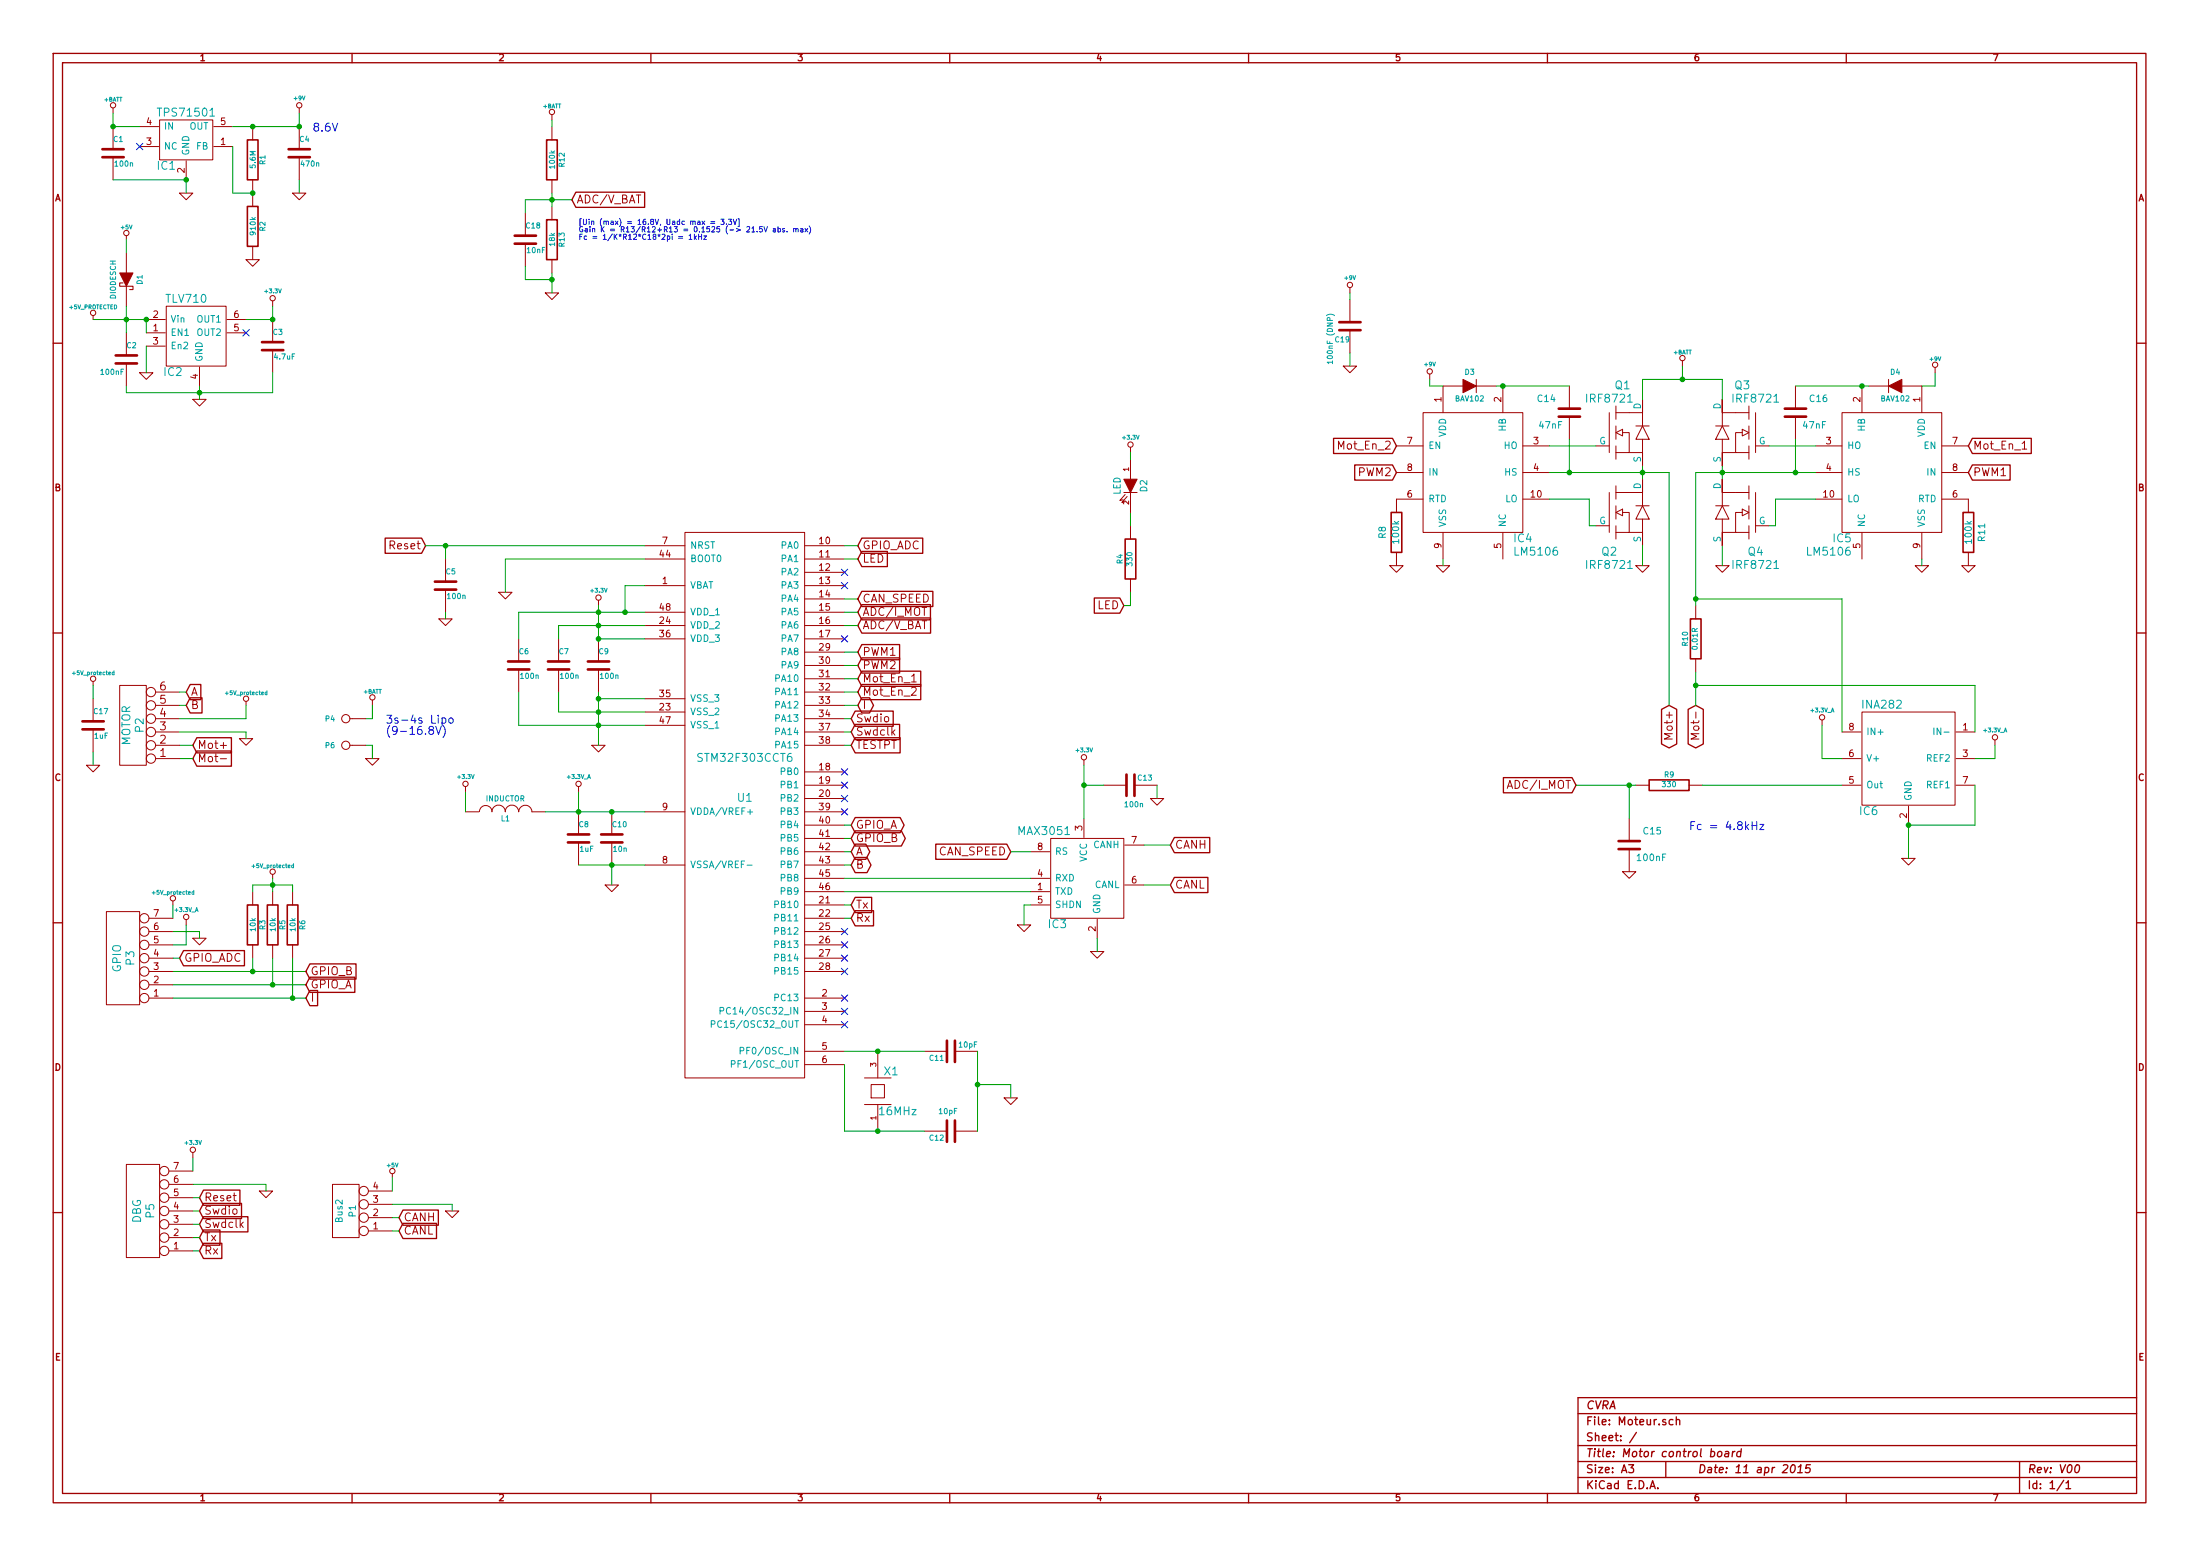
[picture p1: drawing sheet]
EESchema Schematic File Version 2
LIBS:power
LIBS:device
LIBS:transistors
LIBS:conn
LIBS:linear
LIBS:regul
LIBS:74xx
LIBS:cmos4000
LIBS:adc-dac
LIBS:memory
LIBS:xilinx
LIBS:special
LIBS:microcontrollers
LIBS:dsp
LIBS:microchip
LIBS:analog_switches
LIBS:motorola
LIBS:texas
LIBS:intel
LIBS:audio
LIBS:interface
LIBS:digital-audio
LIBS:philips
LIBS:display
LIBS:cypress
LIBS:siliconi
LIBS:opto
LIBS:atmel
LIBS:contrib
LIBS:valves
LIBS:_antenna
LIBS:_charge-pump-regulators
LIBS:Comp2014
LIBS:_connectors
LIBS:cvra
LIBS:_div
LIBS:IRF
LIBS:_linear-regulators
LIBS:Mec
LIBS:National
LIBS:phoenix
LIBS:_sensors
LIBS:_stm32
LIBS:_wireless
LIBS:Moteur-cache
EELAYER 27 0
EELAYER END
$Descr A3 16535 11693
encoding utf-8
Sheet 1 1
Title "Motor control board"
Date "11 apr 2015"
Rev "V00"
Comp "CVRA"
Comment1 ""
Comment2 ""
Comment3 ""
Comment4 ""
$EndDescr
$Comp
L INA282 IC6
U 1 1
P 14350 5700
F 0 "IC6" H 14050 5300 60  0000 C CNN
F 1 "INA282" H 14150 6100 60  0000 C CNN
F 2 "~" H 14450 5650 60  0000 C CNN
F 3 "~" H 14450 5650 60  0000 C CNN
	1    14350 5700
	1    0    0    -1  
$EndComp
$Comp
L TLV710 IC2
U 1 1
P 1450 2650
F 0 "IC2" H 1300 2500 60  0000 C CNN
F 1 "TLV710" H 1400 3050 60  0000 C CNN
F 2 "" H 1450 2650 60  0000 C CNN
F 3 "" H 1450 2650 60  0000 C CNN
	1    1450 2650
	1    0    0    -1  
$EndComp
$Comp
L C C2
U 1 1
P 950 2700
F 0 "C2" H 950 2800 40  0000 L CNN
F 1 "100nF" H 750 2600 40  0000 L CNN
F 2 "~" H 988 2550 30  0000 C CNN
F 3 "~" H 950 2700 60  0000 C CNN
	1    950  2700
	1    0    0    -1  
$EndComp
$Comp
L C C3
U 1 1
P 2050 2600
F 0 "C3" H 2050 2700 40  0000 L CNN
F 1 "4.7uF" H 2056 2515 40  0000 L CNN
F 2 "~" H 2088 2450 30  0000 C CNN
F 3 "~" H 2050 2600 60  0000 C CNN
	1    2050 2600
	1    0    0    -1  
$EndComp
$Comp
L GND #PWR01
U 1 1
P 1500 3000
F 0 "#PWR01" H 1500 3000 30  0001 C CNN
F 1 "GND" H 1500 2930 30  0001 C CNN
F 2 "" H 1500 3000 60  0000 C CNN
F 3 "" H 1500 3000 60  0000 C CNN
	1    1500 3000
	1    0    0    -1  
$EndComp
$Comp
L STM32F303CCT6 U1
U 1 1
P 5600 6050
F 0 "U1" H 5600 6100 60  0000 C CNN
F 1 "STM32F303CCT6" H 5600 6400 60  0000 C CNN
F 2 "MODULE" H 5600 6150 60  0001 C CNN
F 3 "DOCUMENTATION" H 5600 6150 60  0001 C CNN
	1    5600 6050
	1    0    0    -1  
$EndComp
$Comp
L +3.3V #PWR02
U 1 1
P 1450 8700
F 0 "#PWR02" H 1450 8660 30  0001 C CNN
F 1 "+3.3V" H 1450 8810 30  0000 C CNN
F 2 "" H 1450 8700 60  0001 C CNN
F 3 "" H 1450 8700 60  0001 C CNN
	1    1450 8700
	1    0    0    -1  
$EndComp
$Comp
L DIODE D3
U 1 1
P 11050 2900
F 0 "D3" H 11050 3000 40  0000 C CNN
F 1 "BAV102" H 11050 2800 40  0000 C CNN
F 2 "diode-1-SOD80C" H 11050 2900 60  0001 C CNN
F 3 "" H 11050 2900 60  0001 C CNN
	1    11050 2900
	1    0    0    -1  
$EndComp
$Comp
L C C14
U 1 1
P 11800 3100
F 0 "C14" H 11900 3200 50  0000 L CNN
F 1 "47nF" H 11850 3000 50  0000 L CNN
F 2 "SM1206" H 11800 3100 60  0001 C CNN
F 3 "" H 11800 3100 60  0001 C CNN
	1    11800 3100
	-1   0    0    -1  
$EndComp
$Comp
L GND #PWR03
U 1 1
P 10850 4250
F 0 "#PWR03" H 10850 4250 30  0001 C CNN
F 1 "GND" H 10850 4180 30  0001 C CNN
F 2 "" H 10850 4250 60  0001 C CNN
F 3 "" H 10850 4250 60  0001 C CNN
	1    10850 4250
	1    0    0    -1  
$EndComp
$Comp
L GND #PWR04
U 1 1
P 12350 4250
F 0 "#PWR04" H 12350 4250 30  0001 C CNN
F 1 "GND" H 12350 4180 30  0001 C CNN
F 2 "" H 12350 4250 60  0001 C CNN
F 3 "" H 12350 4250 60  0001 C CNN
	1    12350 4250
	1    0    0    -1  
$EndComp
$Comp
L IRF8721 Q1
U 1 1
P 12250 3250
F 0 "Q1" H 12200 3600 60  0000 C CNN
F 1 "IRF8721" H 12100 3500 60  0000 C CNN
F 2 "transistor-power-SOT669" H 12250 3250 60  0001 C CNN
F 3 "" H 12250 3250 60  0001 C CNN
	1    12250 3250
	1    0    0    -1  
$EndComp
$Comp
L IRF8721 Q2
U 1 1
P 12250 3850
F 0 "Q2" H 12100 3550 60  0000 C CNN
F 1 "IRF8721" H 12100 3450 60  0000 C CNN
F 2 "transistor-power-SOT669" H 12250 3850 60  0001 C CNN
F 3 "" H 12250 3850 60  0001 C CNN
	1    12250 3850
	1    0    0    -1  
$EndComp
$Comp
L R R8
U 1 1
P 10500 4000
F 0 "R8" V 10400 4000 50  0000 C CNN
F 1 "100k" V 10500 4000 50  0000 C CNN
F 2 "SM0805" H 10500 4000 60  0001 C CNN
F 3 "" H 10500 4000 60  0001 C CNN
	1    10500 4000
	1    0    0    -1  
$EndComp
$Comp
L LM5106 IC4
U 1 1
P 11050 3550
F 0 "IC4" H 11450 3050 60  0000 C CNN
F 1 "LM5106" H 11550 2950 60  0000 C CNN
F 2 "" H 11050 3550 60  0001 C CNN
F 3 "" H 11050 3550 60  0001 C CNN
	1    11050 3550
	1    0    0    -1  
$EndComp
$Comp
L GND #PWR05
U 1 1
P 10500 4250
F 0 "#PWR05" H 10500 4250 30  0001 C CNN
F 1 "GND" H 10500 4180 30  0001 C CNN
F 2 "" H 10500 4250 60  0001 C CNN
F 3 "" H 10500 4250 60  0001 C CNN
	1    10500 4250
	1    0    0    -1  
$EndComp
$Comp
L GND #PWR06
U 1 1
P 14800 4250
F 0 "#PWR06" H 14800 4250 30  0001 C CNN
F 1 "GND" H 14800 4180 30  0001 C CNN
F 2 "" H 14800 4250 60  0001 C CNN
F 3 "" H 14800 4250 60  0001 C CNN
	1    14800 4250
	-1   0    0    -1  
$EndComp
$Comp
L LM5106 IC5
U 1 1
P 14250 3550
F 0 "IC5" H 14650 3050 60  0000 C CNN
F 1 "LM5106" H 14750 2950 60  0000 C CNN
F 2 "" H 14250 3550 60  0001 C CNN
F 3 "" H 14250 3550 60  0001 C CNN
	1    14250 3550
	-1   0    0    -1  
$EndComp
$Comp
L R R11
U 1 1
P 14800 4000
F 0 "R11" V 14700 4000 50  0000 C CNN
F 1 "100k" V 14800 4000 50  0000 C CNN
F 2 "SM0805" H 14800 4000 60  0001 C CNN
F 3 "" H 14800 4000 60  0001 C CNN
	1    14800 4000
	-1   0    0    -1  
$EndComp
$Comp
L IRF8721 Q4
U 1 1
P 13050 3850
F 0 "Q4" H 12900 3550 60  0000 C CNN
F 1 "IRF8721" H 12900 3450 60  0000 C CNN
F 2 "transistor-power-SOT669" H 13050 3850 60  0001 C CNN
F 3 "" H 13050 3850 60  0001 C CNN
	1    13050 3850
	-1   0    0    -1  
$EndComp
$Comp
L IRF8721 Q3
U 1 1
P 13050 3250
F 0 "Q3" H 13000 3600 60  0000 C CNN
F 1 "IRF8721" H 12900 3500 60  0000 C CNN
F 2 "transistor-power-SOT669" H 13050 3250 60  0001 C CNN
F 3 "" H 13050 3250 60  0001 C CNN
	1    13050 3250
	-1   0    0    -1  
$EndComp
$Comp
L GND #PWR07
U 1 1
P 12950 4250
F 0 "#PWR07" H 12950 4250 30  0001 C CNN
F 1 "GND" H 12950 4180 30  0001 C CNN
F 2 "" H 12950 4250 60  0001 C CNN
F 3 "" H 12950 4250 60  0001 C CNN
	1    12950 4250
	-1   0    0    -1  
$EndComp
$Comp
L GND #PWR08
U 1 1
P 14450 4250
F 0 "#PWR08" H 14450 4250 30  0001 C CNN
F 1 "GND" H 14450 4180 30  0001 C CNN
F 2 "" H 14450 4250 60  0001 C CNN
F 3 "" H 14450 4250 60  0001 C CNN
	1    14450 4250
	-1   0    0    -1  
$EndComp
$Comp
L C C16
U 1 1
P 13500 3100
F 0 "C16" H 13600 3200 50  0000 L CNN
F 1 "47nF" H 13550 3000 50  0000 L CNN
F 2 "SM1206" H 13500 3100 60  0001 C CNN
F 3 "" H 13500 3100 60  0001 C CNN
	1    13500 3100
	1    0    0    -1  
$EndComp
$Comp
L DIODE D4
U 1 1
P 14250 2900
F 0 "D4" H 14250 3000 40  0000 C CNN
F 1 "BAV102" H 14250 2800 40  0000 C CNN
F 2 "diode-1-SOD80C" H 14250 2900 60  0001 C CNN
F 3 "" H 14250 2900 60  0001 C CNN
	1    14250 2900
	-1   0    0    -1  
$EndComp
Text GLabel 12550 5300 3    60   BiDi ~ 0
Mot+
Text GLabel 12750 5300 3    60   BiDi ~ 0
Mot-
Text GLabel 14800 3550 2    60   Input ~ 0
PWM1
Text GLabel 10500 3550 0    60   Input ~ 0
PWM2
$Comp
L TPS71501 IC1
U 1 1
P 1350 1300
F 0 "IC1" H 1250 1350 60  0000 C CNN
F 1 "TPS71501" H 1400 1750 60  0000 C CNN
F 2 "" H 1350 1300 60  0000 C CNN
F 3 "" H 1350 1300 60  0000 C CNN
	1    1350 1300
	1    0    0    -1  
$EndComp
$Comp
L C C1
U 1 1
P 850 1150
F 0 "C1" H 850 1250 40  0000 L CNN
F 1 "100n" H 856 1065 40  0000 L CNN
F 2 "~" H 888 1000 30  0000 C CNN
F 3 "~" H 850 1150 60  0000 C CNN
	1    850  1150
	1    0    0    -1  
$EndComp
$Comp
L C C4
U 1 1
P 2250 1150
F 0 "C4" H 2250 1250 40  0000 L CNN
F 1 "470n" H 2256 1065 40  0000 L CNN
F 2 "~" H 2288 1000 30  0000 C CNN
F 3 "~" H 2250 1150 60  0000 C CNN
	1    2250 1150
	1    0    0    -1  
$EndComp
$Comp
L R R1
U 1 1
P 1900 1200
F 0 "R1" V 1980 1200 40  0000 C CNN
F 1 "5.6M" V 1907 1201 40  0000 C CNN
F 2 "~" V 1830 1200 30  0000 C CNN
F 3 "~" H 1900 1200 30  0000 C CNN
	1    1900 1200
	1    0    0    -1  
$EndComp
$Comp
L R R2
U 1 1
P 1900 1700
F 0 "R2" V 1980 1700 40  0000 C CNN
F 1 "910k" V 1907 1701 40  0000 C CNN
F 2 "~" V 1830 1700 30  0000 C CNN
F 3 "~" H 1900 1700 30  0000 C CNN
	1    1900 1700
	1    0    0    -1  
$EndComp
$Comp
L GND #PWR09
U 1 1
P 1400 1450
F 0 "#PWR09" H 1400 1450 30  0001 C CNN
F 1 "GND" H 1400 1380 30  0001 C CNN
F 2 "" H 1400 1450 60  0000 C CNN
F 3 "" H 1400 1450 60  0000 C CNN
	1    1400 1450
	1    0    0    -1  
$EndComp
$Comp
L GND #PWR010
U 1 1
P 1900 1950
F 0 "#PWR010" H 1900 1950 30  0001 C CNN
F 1 "GND" H 1900 1880 30  0001 C CNN
F 2 "" H 1900 1950 60  0000 C CNN
F 3 "" H 1900 1950 60  0000 C CNN
	1    1900 1950
	1    0    0    -1  
$EndComp
$Comp
L GND #PWR011
U 1 1
P 2250 1450
F 0 "#PWR011" H 2250 1450 30  0001 C CNN
F 1 "GND" H 2250 1380 30  0001 C CNN
F 2 "" H 2250 1450 60  0000 C CNN
F 3 "" H 2250 1450 60  0000 C CNN
	1    2250 1450
	1    0    0    -1  
$EndComp
$Comp
L +BATT #PWR012
U 1 1
P 850 850
F 0 "#PWR012" H 850 800 20  0001 C CNN
F 1 "+BATT" H 850 950 30  0000 C CNN
F 2 "" H 850 850 60  0000 C CNN
F 3 "" H 850 850 60  0000 C CNN
	1    850  850 
	1    0    0    -1  
$EndComp
$Comp
L +9V #PWR013
U 1 1
P 2250 850
F 0 "#PWR013" H 2250 820 20  0001 C CNN
F 1 "+9V" H 2250 960 30  0000 C CNN
F 2 "" H 2250 850 60  0000 C CNN
F 3 "" H 2250 850 60  0000 C CNN
	1    2250 850 
	1    0    0    -1  
$EndComp
$Comp
L +BATT #PWR014
U 1 1
P 2800 5300
F 0 "#PWR014" H 2800 5250 20  0001 C CNN
F 1 "+BATT" H 2800 5400 30  0000 C CNN
F 2 "" H 2800 5300 60  0000 C CNN
F 3 "" H 2800 5300 60  0000 C CNN
	1    2800 5300
	1    0    0    -1  
$EndComp
$Comp
L +3.3V #PWR015
U 1 1
P 2050 2300
F 0 "#PWR015" H 2050 2260 30  0001 C CNN
F 1 "+3.3V" H 2050 2410 30  0000 C CNN
F 2 "" H 2050 2300 60  0000 C CNN
F 3 "" H 2050 2300 60  0000 C CNN
	1    2050 2300
	1    0    0    -1  
$EndComp
$Comp
L +5V #PWR016
U 1 1
P 950 1800
F 0 "#PWR016" H 950 1890 20  0001 C CNN
F 1 "+5V" H 950 1890 30  0000 C CNN
F 2 "" H 950 1800 60  0000 C CNN
F 3 "" H 950 1800 60  0000 C CNN
	1    950  1800
	1    0    0    -1  
$EndComp
Text GLabel 6400 6200 2    60   BiDi ~ 0
GPIO_A
Text GLabel 6400 6300 2    60   BiDi ~ 0
GPIO_B
$Comp
L R R4
U 1 1
P 8500 4200
F 0 "R4" V 8580 4200 40  0000 C CNN
F 1 "330" V 8507 4201 40  0000 C CNN
F 2 "~" V 8430 4200 30  0000 C CNN
F 3 "~" H 8500 4200 30  0000 C CNN
	1    8500 4200
	-1   0    0    1   
$EndComp
$Comp
L +3.3V #PWR017
U 1 1
P 8500 3400
F 0 "#PWR017" H 8500 3360 30  0001 C CNN
F 1 "+3.3V" H 8500 3510 30  0000 C CNN
F 2 "" H 8500 3400 60  0000 C CNN
F 3 "" H 8500 3400 60  0000 C CNN
	1    8500 3400
	1    0    0    -1  
$EndComp
Text GLabel 6450 5300 2    60   BiDi ~ 0
I
Text GLabel 6400 6400 2    60   BiDi ~ 0
A
Text GLabel 6400 6500 2    60   BiDi ~ 0
B
Text GLabel 6450 4900 2    60   Input ~ 0
PWM1
Text GLabel 6450 5000 2    60   Input ~ 0
PWM2
Text GLabel 6450 5100 2    60   Input ~ 0
Mot_En_1
Text GLabel 6450 5200 2    60   Input ~ 0
Mot_En_2
Text GLabel 6400 5600 2    60   Input ~ 0
TESTPT
$Comp
L MAX3051 IC3
U 1 1
P 8100 6900
F 0 "IC3" H 7950 6850 60  0000 C CNN
F 1 "MAX3051" H 7850 7550 60  0000 C CNN
F 2 "~" H 8100 6900 60  0000 C CNN
F 3 "~" H 8100 6900 60  0000 C CNN
	1    8100 6900
	1    0    0    -1  
$EndComp
Text GLabel 6450 4700 2    60   Input ~ 0
ADC/V_BAT
Text GLabel 6450 4600 2    60   Input ~ 0
ADC/I_MOT
$Comp
L +3.3V #PWR018
U 1 1
P 8150 5750
F 0 "#PWR018" H 8150 5710 30  0001 C CNN
F 1 "+3.3V" H 8150 5860 30  0000 C CNN
F 2 "" H 8150 5750 60  0000 C CNN
F 3 "" H 8150 5750 60  0000 C CNN
	1    8150 5750
	1    0    0    -1  
$EndComp
$Comp
L GND #PWR019
U 1 1
P 8250 7150
F 0 "#PWR019" H 8250 7150 30  0001 C CNN
F 1 "GND" H 8250 7080 30  0001 C CNN
F 2 "" H 8250 7150 60  0000 C CNN
F 3 "" H 8250 7150 60  0000 C CNN
	1    8250 7150
	1    0    0    -1  
$EndComp
Text GLabel 8800 6350 2    60   Input ~ 0
CANH
Text GLabel 8800 6650 2    60   Input ~ 0
CANL
$Comp
L C C13
U 1 1
P 8500 5900
F 0 "C13" V 8450 5950 40  0000 L CNN
F 1 "100n" V 8650 5850 40  0000 L CNN
F 2 "~" H 8538 5750 30  0000 C CNN
F 3 "~" H 8500 5900 60  0000 C CNN
	1    8500 5900
	0    1    1    0   
$EndComp
$Comp
L GND #PWR020
U 1 1
P 8700 6000
F 0 "#PWR020" H 8700 6000 30  0001 C CNN
F 1 "GND" H 8700 5930 30  0001 C CNN
F 2 "" H 8700 6000 60  0000 C CNN
F 3 "" H 8700 6000 60  0000 C CNN
	1    8700 6000
	1    0    0    -1  
$EndComp
$Comp
L QUARTZCMS4 X1
U 1 1
P 6600 8200
F 0 "X1" V 6750 8100 60  0000 C CNN
F 1 "16MHz" V 6450 8050 60  0000 C CNN
F 2 "~" H 6600 8200 60  0000 C CNN
F 3 "~" H 6600 8200 60  0000 C CNN
	1    6600 8200
	0    -1   -1   0   
$EndComp
$Comp
L C C11
U 1 1
P 7150 7900
F 0 "C11" V 7100 7950 40  0000 L CNN
F 1 "10pF" V 7200 7700 40  0000 L CNN
F 2 "~" H 7188 7750 30  0000 C CNN
F 3 "~" H 7150 7900 60  0000 C CNN
	1    7150 7900
	0    -1   -1   0   
$EndComp
$Comp
L C C12
U 1 1
P 7150 8500
F 0 "C12" V 7100 8550 40  0000 L CNN
F 1 "10pF" V 7300 8450 40  0000 L CNN
F 2 "~" H 7188 8350 30  0000 C CNN
F 3 "~" H 7150 8500 60  0000 C CNN
	1    7150 8500
	0    -1   -1   0   
$EndComp
$Comp
L GND #PWR021
U 1 1
P 7600 8250
F 0 "#PWR021" H 7600 8250 30  0001 C CNN
F 1 "GND" H 7600 8180 30  0001 C CNN
F 2 "" H 7600 8250 60  0000 C CNN
F 3 "" H 7600 8250 60  0000 C CNN
	1    7600 8250
	1    0    0    -1  
$EndComp
$Comp
L R R10
U 1 1
P 12750 4800
F 0 "R10" V 12830 4800 40  0000 C CNN
F 1 "0.01R" V 12757 4801 40  0000 C CNN
F 2 "~" V 12680 4800 30  0000 C CNN
F 3 "~" H 12750 4800 30  0000 C CNN
	1    12750 4800
	-1   0    0    1   
$EndComp
Text GLabel 14800 3350 2    60   Input ~ 0
Mot_En_1
Text GLabel 10500 3350 0    60   Input ~ 0
Mot_En_2
Text GLabel 11850 5900 0    60   Input ~ 0
ADC/I_MOT
$Comp
L C C6
U 1 1
P 3900 5000
F 0 "C6" H 3900 5100 40  0000 L CNN
F 1 "100n" H 3906 4915 40  0000 L CNN
F 2 "~" H 3938 4850 30  0000 C CNN
F 3 "~" H 3900 5000 60  0000 C CNN
	1    3900 5000
	1    0    0    -1  
$EndComp
$Comp
L C C7
U 1 1
P 4200 5000
F 0 "C7" H 4200 5100 40  0000 L CNN
F 1 "100n" H 4206 4915 40  0000 L CNN
F 2 "~" H 4238 4850 30  0000 C CNN
F 3 "~" H 4200 5000 60  0000 C CNN
	1    4200 5000
	1    0    0    -1  
$EndComp
$Comp
L C C9
U 1 1
P 4500 5000
F 0 "C9" H 4500 5100 40  0000 L CNN
F 1 "100n" H 4506 4915 40  0000 L CNN
F 2 "~" H 4538 4850 30  0000 C CNN
F 3 "~" H 4500 5000 60  0000 C CNN
	1    4500 5000
	1    0    0    -1  
$EndComp
$Comp
L GND #PWR022
U 1 1
P 4500 5600
F 0 "#PWR022" H 4500 5600 30  0001 C CNN
F 1 "GND" H 4500 5530 30  0001 C CNN
F 2 "" H 4500 5600 60  0000 C CNN
F 3 "" H 4500 5600 60  0000 C CNN
	1    4500 5600
	1    0    0    -1  
$EndComp
$Comp
L +3.3V #PWR023
U 1 1
P 4500 4550
F 0 "#PWR023" H 4500 4510 30  0001 C CNN
F 1 "+3.3V" H 4500 4660 30  0000 C CNN
F 2 "" H 4500 4550 60  0000 C CNN
F 3 "" H 4500 4550 60  0000 C CNN
	1    4500 4550
	1    0    0    -1  
$EndComp
$Comp
L C C10
U 1 1
P 4600 6300
F 0 "C10" H 4600 6400 40  0000 L CNN
F 1 "10n" H 4606 6215 40  0000 L CNN
F 2 "~" H 4638 6150 30  0000 C CNN
F 3 "~" H 4600 6300 60  0000 C CNN
	1    4600 6300
	1    0    0    -1  
$EndComp
$Comp
L +3.3V #PWR024
U 1 1
P 3500 5950
F 0 "#PWR024" H 3500 5910 30  0001 C CNN
F 1 "+3.3V" H 3500 6060 30  0000 C CNN
F 2 "" H 3500 5950 60  0000 C CNN
F 3 "" H 3500 5950 60  0000 C CNN
	1    3500 5950
	1    0    0    -1  
$EndComp
$Comp
L C C5
U 1 1
P 3350 4400
F 0 "C5" H 3350 4500 40  0000 L CNN
F 1 "100n" H 3356 4315 40  0000 L CNN
F 2 "~" H 3388 4250 30  0000 C CNN
F 3 "~" H 3350 4400 60  0000 C CNN
	1    3350 4400
	1    0    0    -1  
$EndComp
$Comp
L GND #PWR025
U 1 1
P 3800 4450
F 0 "#PWR025" H 3800 4450 30  0001 C CNN
F 1 "GND" H 3800 4380 30  0001 C CNN
F 2 "" H 3800 4450 60  0000 C CNN
F 3 "" H 3800 4450 60  0000 C CNN
	1    3800 4450
	1    0    0    -1  
$EndComp
$Comp
L C C8
U 1 1
P 4350 6300
F 0 "C8" H 4350 6400 40  0000 L CNN
F 1 "1uF" H 4356 6215 40  0000 L CNN
F 2 "~" H 4388 6150 30  0000 C CNN
F 3 "~" H 4350 6300 60  0000 C CNN
	1    4350 6300
	1    0    0    -1  
$EndComp
$Comp
L GND #PWR026
U 1 1
P 1100 2800
F 0 "#PWR026" H 1100 2800 30  0001 C CNN
F 1 "GND" H 1100 2730 30  0001 C CNN
F 2 "" H 1100 2800 60  0000 C CNN
F 3 "" H 1100 2800 60  0000 C CNN
	1    1100 2800
	1    0    0    -1  
$EndComp
$Comp
L R R9
U 1 1
P 12550 5900
F 0 "R9" V 12630 5900 40  0000 C CNN
F 1 "330" V 12557 5901 40  0000 C CNN
F 2 "~" V 12480 5900 30  0000 C CNN
F 3 "~" H 12550 5900 30  0000 C CNN
	1    12550 5900
	0    -1   -1   0   
$EndComp
$Comp
L C C15
U 1 1
P 12250 6350
F 0 "C15" H 12350 6450 50  0000 L CNN
F 1 "100nF" H 12300 6250 50  0000 L CNN
F 2 "SM1206" H 12250 6350 60  0001 C CNN
F 3 "" H 12250 6350 60  0001 C CNN
	1    12250 6350
	1    0    0    -1  
$EndComp
$Comp
L GND #PWR027
U 1 1
P 14350 6450
F 0 "#PWR027" H 14350 6450 30  0001 C CNN
F 1 "GND" H 14350 6380 30  0001 C CNN
F 2 "" H 14350 6450 60  0000 C CNN
F 3 "" H 14350 6450 60  0000 C CNN
	1    14350 6450
	1    0    0    -1  
$EndComp
$Comp
L DIODESCH D1
U 1 1
P 950 2100
F 0 "D1" H 950 2200 40  0000 C CNN
F 1 "DIODESCH" H 950 2000 40  0000 C CNN
F 2 "~" H 950 2100 60  0000 C CNN
F 3 "~" H 950 2100 60  0000 C CNN
	1    950  2100
	0    1    1    0   
$EndComp
$Comp
L GND #PWR028
U 1 1
P 12250 6550
F 0 "#PWR028" H 12250 6550 30  0001 C CNN
F 1 "GND" H 12250 6480 30  0001 C CNN
F 2 "" H 12250 6550 60  0000 C CNN
F 3 "" H 12250 6550 60  0000 C CNN
	1    12250 6550
	1    0    0    -1  
$EndComp
$Comp
L +9V #PWR029
U 1 1
P 10750 2850
F 0 "#PWR029" H 10750 2820 20  0001 C CNN
F 1 "+9V" H 10750 2960 30  0000 C CNN
F 2 "" H 10750 2850 60  0000 C CNN
F 3 "" H 10750 2850 60  0000 C CNN
	1    10750 2850
	1    0    0    -1  
$EndComp
$Comp
L +9V #PWR030
U 1 1
P 14550 2800
F 0 "#PWR030" H 14550 2770 20  0001 C CNN
F 1 "+9V" H 14550 2900 30  0000 C CNN
F 2 "" H 14550 2800 60  0000 C CNN
F 3 "" H 14550 2800 60  0000 C CNN
	1    14550 2800
	1    0    0    -1  
$EndComp
$Comp
L GND #PWR031
U 1 1
P 4600 6650
F 0 "#PWR031" H 4600 6650 30  0001 C CNN
F 1 "GND" H 4600 6580 30  0001 C CNN
F 2 "" H 4600 6650 60  0000 C CNN
F 3 "" H 4600 6650 60  0000 C CNN
	1    4600 6650
	1    0    0    -1  
$EndComp
$Comp
L INDUCTOR L1
U 1 1
P 3800 6100
F 0 "L1" V 3750 6100 40  0000 C CNN
F 1 "INDUCTOR" V 3900 6100 40  0000 C CNN
F 2 "~" H 3800 6100 60  0000 C CNN
F 3 "~" H 3800 6100 60  0000 C CNN
	1    3800 6100
	0    -1   -1   0   
$EndComp
Text GLabel 6400 6800 2    60   Input ~ 0
Tx
$Comp
L GND #PWR032
U 1 1
P 7700 6950
F 0 "#PWR032" H 7700 6950 30  0001 C CNN
F 1 "GND" H 7700 6880 30  0001 C CNN
F 2 "" H 7700 6950 60  0000 C CNN
F 3 "" H 7700 6950 60  0000 C CNN
	1    7700 6950
	1    0    0    -1  
$EndComp
Text GLabel 6400 6900 2    60   Input ~ 0
Rx
Text GLabel 6450 4100 2    60   Input ~ 0
GPIO_ADC
$Comp
L CONN_4 P1
U 1 1
P 2600 9100
F 0 "P1" V 2550 9100 50  0000 C CNN
F 1 "Bus2" V 2650 9100 50  0000 C CNN
F 2 "" H 2600 9100 60  0000 C CNN
F 3 "" H 2600 9100 60  0000 C CNN
	1    2600 9100
	-1   0    0    1   
$EndComp
Text GLabel 3000 9250 2    60   Input ~ 0
CANL
Text GLabel 2300 7500 2    60   Input ~ 0
I
Text GLabel 1450 5600 2    60   Input ~ 0
Mot+
Text GLabel 1450 5700 2    60   Input ~ 0
Mot-
$Comp
L CONN_7 P5
U 1 1
P 1100 9100
F 0 "P5" V 1070 9100 60  0000 C CNN
F 1 "DBG" V 1170 9100 60  0000 C CNN
F 2 "" H 1100 9100 60  0000 C CNN
F 3 "" H 1100 9100 60  0000 C CNN
	1    1100 9100
	-1   0    0    1   
$EndComp
Text GLabel 1500 9000 2    60   Input ~ 0
Reset
Text GLabel 1500 9100 2    60   Input ~ 0
Swdio
Text GLabel 1500 9200 2    60   Input ~ 0
Swdclk
Text GLabel 1500 9300 2    60   Input ~ 0
Tx
Text GLabel 1500 9400 2    60   Input ~ 0
Rx
$Comp
L +5V #PWR033
U 1 1
P 2950 8850
F 0 "#PWR033" H 2950 8940 20  0001 C CNN
F 1 "+5V" H 2950 8940 30  0000 C CNN
F 2 "" H 2950 8850 60  0000 C CNN
F 3 "" H 2950 8850 60  0000 C CNN
	1    2950 8850
	1    0    0    -1  
$EndComp
$Comp
L GND #PWR034
U 1 1
P 2800 5700
F 0 "#PWR034" H 2800 5700 30  0001 C CNN
F 1 "GND" H 2800 5630 30  0001 C CNN
F 2 "" H 2800 5700 60  0001 C CNN
F 3 "" H 2800 5700 60  0001 C CNN
	1    2800 5700
	1    0    0    -1  
$EndComp
$Comp
L GND #PWR035
U 1 1
P 2000 8950
F 0 "#PWR035" H 2000 8950 30  0001 C CNN
F 1 "GND" H 2000 8880 30  0001 C CNN
F 2 "" H 2000 8950 60  0001 C CNN
F 3 "" H 2000 8950 60  0001 C CNN
	1    2000 8950
	1    0    0    -1  
$EndComp
$Comp
L GND #PWR036
U 1 1
P 3400 9100
F 0 "#PWR036" H 3400 9100 30  0001 C CNN
F 1 "GND" H 3400 9030 30  0001 C CNN
F 2 "" H 3400 9100 60  0001 C CNN
F 3 "" H 3400 9100 60  0001 C CNN
	1    3400 9100
	1    0    0    -1  
$EndComp
NoConn ~ 6350 4800
NoConn ~ 6350 5800
NoConn ~ 6350 6100
NoConn ~ 6350 7000
NoConn ~ 6350 7100
NoConn ~ 6350 7200
NoConn ~ 6350 7300
NoConn ~ 6350 7500
NoConn ~ 6350 7600
NoConn ~ 6350 7700
NoConn ~ 1850 2500
NoConn ~ 1050 1100
$Comp
L +BATT #PWR037
U 1 1
P 12650 2750
F 0 "#PWR037" H 12650 2700 20  0001 C CNN
F 1 "+BATT" H 12650 2850 30  0000 C CNN
F 2 "" H 12650 2750 60  0000 C CNN
F 3 "" H 12650 2750 60  0000 C CNN
	1    12650 2750
	1    0    0    -1  
$EndComp
$Comp
L C C17
U 1 1
P 700 5450
F 0 "C17" H 700 5550 40  0000 L CNN
F 1 "1uF" H 706 5365 40  0000 L CNN
F 2 "~" H 738 5300 30  0000 C CNN
F 3 "~" H 700 5450 60  0000 C CNN
	1    700  5450
	1    0    0    -1  
$EndComp
$Comp
L GND #PWR038
U 1 1
P 700 5750
F 0 "#PWR038" H 700 5750 30  0001 C CNN
F 1 "GND" H 700 5680 30  0001 C CNN
F 2 "" H 700 5750 60  0000 C CNN
F 3 "" H 700 5750 60  0000 C CNN
	1    700  5750
	1    0    0    -1  
$EndComp
$Comp
L +3.3V_A #PWR039
U 1 1
P 4350 5950
F 0 "#PWR039" H 4350 5910 30  0001 C CNN
F 1 "+3.3V_A" H 4350 6060 30  0000 C CNN
F 2 "" H 4350 5950 60  0000 C CNN
F 3 "" H 4350 5950 60  0000 C CNN
	1    4350 5950
	1    0    0    -1  
$EndComp
$Comp
L +3.3V_A #PWR040
U 1 1
P 13700 5450
F 0 "#PWR040" H 13700 5410 30  0001 C CNN
F 1 "+3.3V_A" H 13700 5560 30  0000 C CNN
F 2 "" H 13700 5450 60  0000 C CNN
F 3 "" H 13700 5450 60  0000 C CNN
	1    13700 5450
	1    0    0    -1  
$EndComp
$Comp
L +3.3V_A #PWR041
U 1 1
P 15000 5600
F 0 "#PWR041" H 15000 5560 30  0001 C CNN
F 1 "+3.3V_A" H 15000 5710 30  0000 C CNN
F 2 "" H 15000 5600 60  0000 C CNN
F 3 "" H 15000 5600 60  0000 C CNN
	1    15000 5600
	1    0    0    -1  
$EndComp
Text GLabel 1350 7200 2    60   Input ~ 0
GPIO_ADC
$Comp
L +3.3V_A #PWR042
U 1 1
P 1400 6950
F 0 "#PWR042" H 1400 6910 30  0001 C CNN
F 1 "+3.3V_A" H 1400 7060 30  0000 C CNN
F 2 "" H 1400 6950 60  0000 C CNN
F 3 "" H 1400 6950 60  0000 C CNN
	1    1400 6950
	1    0    0    -1  
$EndComp
$Comp
L +5V_PROTECTED #PWR043
U 1 1
P 700 2400
F 0 "#PWR043" H 700 2490 20  0001 C CNN
F 1 "+5V_PROTECTED" H 700 2490 30  0000 C CNN
F 2 "" H 700 2400 60  0000 C CNN
F 3 "" H 700 2400 60  0000 C CNN
	1    700  2400
	1    0    0    -1  
$EndComp
$Comp
L +5V_protected #PWR044
U 1 1
P 1850 5300
F 0 "#PWR044" H 1850 5390 20  0001 C CNN
F 1 "+5V_protected" H 1850 5390 30  0000 C CNN
F 2 "" H 1850 5300 60  0000 C CNN
F 3 "" H 1850 5300 60  0000 C CNN
	1    1850 5300
	1    0    0    -1  
$EndComp
$Comp
L +5V_protected #PWR045
U 1 1
P 1300 6800
F 0 "#PWR045" H 1300 6890 20  0001 C CNN
F 1 "+5V_protected" H 1300 6890 30  0000 C CNN
F 2 "" H 1300 6800 60  0000 C CNN
F 3 "" H 1300 6800 60  0000 C CNN
	1    1300 6800
	1    0    0    -1  
$EndComp
$Comp
L +5V_protected #PWR046
U 1 1
P 700 5150
F 0 "#PWR046" H 700 5240 20  0001 C CNN
F 1 "+5V_protected" H 700 5240 30  0000 C CNN
F 2 "" H 700 5150 60  0000 C CNN
F 3 "" H 700 5150 60  0000 C CNN
	1    700  5150
	1    0    0    -1  
$EndComp
$Comp
L +BATT #PWR047
U 1 1
P 4150 900
F 0 "#PWR047" H 4150 850 20  0001 C CNN
F 1 "+BATT" H 4150 1000 30  0000 C CNN
F 2 "" H 4150 900 60  0000 C CNN
F 3 "" H 4150 900 60  0000 C CNN
	1    4150 900 
	1    0    0    -1  
$EndComp
$Comp
L R R12
U 1 1
P 4150 1200
F 0 "R12" V 4230 1200 40  0000 C CNN
F 1 "100k" V 4157 1201 40  0000 C CNN
F 2 "~" V 4080 1200 30  0000 C CNN
F 3 "~" H 4150 1200 30  0000 C CNN
	1    4150 1200
	1    0    0    -1  
$EndComp
$Comp
L R R13
U 1 1
P 4150 1800
F 0 "R13" V 4230 1800 40  0000 C CNN
F 1 "18k" V 4157 1801 40  0000 C CNN
F 2 "~" V 4080 1800 30  0000 C CNN
F 3 "~" H 4150 1800 30  0000 C CNN
	1    4150 1800
	1    0    0    -1  
$EndComp
$Comp
L C C18
U 1 1
P 3950 1800
F 0 "C18" H 3950 1900 40  0000 L CNN
F 1 "10nF" H 3956 1715 40  0000 L CNN
F 2 "~" H 3988 1650 30  0000 C CNN
F 3 "~" H 3950 1800 60  0000 C CNN
	1    3950 1800
	1    0    0    -1  
$EndComp
$Comp
L GND #PWR048
U 1 1
P 4150 2200
F 0 "#PWR048" H 4150 2200 30  0001 C CNN
F 1 "GND" H 4150 2130 30  0001 C CNN
F 2 "" H 4150 2200 60  0000 C CNN
F 3 "" H 4150 2200 60  0000 C CNN
	1    4150 2200
	1    0    0    -1  
$EndComp
Text GLabel 4300 1500 2    60   Input ~ 0
ADC/V_BAT
Text GLabel 8450 4550 0    60   Input ~ 0
LED
Text GLabel 6450 4200 2    60   Input ~ 0
LED
Text GLabel 6400 5400 2    60   Input ~ 0
Swdio
Text GLabel 6400 5500 2    60   Input ~ 0
Swdclk
Text GLabel 3200 4100 0    60   Input ~ 0
Reset
$Comp
L GND #PWR049
U 1 1
P 3350 4650
F 0 "#PWR049" H 3350 4650 30  0001 C CNN
F 1 "GND" H 3350 4580 30  0001 C CNN
F 2 "" H 3350 4650 60  0000 C CNN
F 3 "" H 3350 4650 60  0000 C CNN
	1    3350 4650
	1    0    0    -1  
$EndComp
NoConn ~ 6350 5900
Text Notes 12700 6250 0    60   ~ 0
Fc = 4.8kHz
Text GLabel 3000 9150 2    60   Input ~ 0
CANH
Wire Wire Line
	3350 4100 3350 4200
Wire Wire Line
	3350 4650 3350 4600
Connection ~ 3350 4100
Wire Wire Line
	6450 5300 6350 5300
Wire Wire Line
	6350 4200 6450 4200
Connection ~ 4150 2100
Wire Wire Line
	4150 2050 4150 2200
Wire Wire Line
	3950 2100 4150 2100
Wire Wire Line
	3950 2000 3950 2100
Connection ~ 4150 1500
Wire Wire Line
	3950 1500 3950 1600
Wire Wire Line
	3950 1500 4300 1500
Wire Wire Line
	4150 1450 4150 1550
Wire Wire Line
	4150 900  4150 950 
Wire Wire Line
	1300 7500 2300 7500
Wire Wire Line
	4350 5950 4350 6100
Wire Wire Line
	700  5750 700  5650
Wire Wire Line
	700  5250 700  5150
Wire Wire Line
	12650 2850 12650 2750
Connection ~ 4700 4600
Wire Wire Line
	4700 4600 4700 4400
Wire Wire Line
	4700 4400 4850 4400
Wire Wire Line
	6400 6900 6350 6900
Wire Wire Line
	6400 6800 6350 6800
Wire Wire Line
	6400 6500 6350 6500
Wire Wire Line
	6400 6400 6350 6400
Wire Wire Line
	6400 6300 6350 6300
Wire Wire Line
	6400 6200 6350 6200
Wire Wire Line
	6400 5600 6350 5600
Wire Wire Line
	6400 5500 6350 5500
Wire Wire Line
	6400 5400 6350 5400
Wire Wire Line
	6450 5200 6350 5200
Wire Wire Line
	6450 5100 6350 5100
Wire Wire Line
	6450 5000 6350 5000
Wire Wire Line
	6450 4900 6350 4900
Wire Wire Line
	6450 4600 6350 4600
Wire Wire Line
	6450 4500 6350 4500
Wire Wire Line
	6450 4100 6350 4100
Wire Wire Line
	1450 9400 1500 9400
Wire Wire Line
	1450 9300 1500 9300
Wire Wire Line
	1450 9200 1500 9200
Wire Wire Line
	1450 9100 1500 9100
Wire Wire Line
	1450 9000 1500 9000
Wire Wire Line
	1300 7400 2300 7400
Wire Wire Line
	1300 7300 2300 7300
Wire Wire Line
	2950 9250 3000 9250
Wire Wire Line
	2950 9150 3000 9150
Wire Wire Line
	1350 5700 1450 5700
Wire Wire Line
	1350 5600 1450 5600
Wire Wire Line
	3200 4100 4850 4100
Wire Wire Line
	1850 2400 2050 2400
Wire Wire Line
	2800 5400 2800 5300
Wire Wire Line
	2750 5400 2800 5400
Wire Wire Line
	2000 8900 2000 8950
Wire Wire Line
	1450 8900 2000 8900
Wire Wire Line
	2800 5600 2800 5700
Wire Wire Line
	2750 5600 2800 5600
Wire Wire Line
	3400 9050 3400 9100
Wire Wire Line
	2950 9050 3400 9050
Wire Wire Line
	1300 7100 1400 7100
Wire Wire Line
	1300 6900 1300 6800
Wire Wire Line
	2950 8950 2950 8850
Wire Wire Line
	1850 5400 1850 5300
Wire Wire Line
	1450 8800 1450 8700
Wire Wire Line
	7700 6800 7700 6950
Wire Wire Line
	7750 6800 7700 6800
Wire Wire Line
	3500 5950 3500 6100
Connection ~ 4350 6100
Wire Wire Line
	4600 6500 4600 6650
Wire Wire Line
	10750 2900 10850 2900
Wire Wire Line
	12750 5050 12750 5300
Wire Wire Line
	950  2300 950  2500
Wire Wire Line
	950  1800 950  1900
Connection ~ 12250 5900
Wire Wire Line
	12250 6150 12250 5900
Wire Wire Line
	11850 5900 12300 5900
Wire Wire Line
	13850 5900 12800 5900
Connection ~ 1100 2400
Wire Wire Line
	1100 2400 1100 2500
Wire Wire Line
	1100 2600 1100 2800
Connection ~ 4600 6500
Wire Wire Line
	3800 4200 3800 4450
Wire Wire Line
	4850 4200 3800 4200
Connection ~ 4600 6100
Wire Wire Line
	4350 6500 4850 6500
Wire Wire Line
	4100 6100 4850 6100
Connection ~ 4500 4800
Connection ~ 4500 4700
Connection ~ 4500 4600
Wire Wire Line
	4500 4550 4500 4800
Connection ~ 4500 5450
Connection ~ 4500 5350
Connection ~ 4500 5250
Wire Wire Line
	3900 5450 3900 5200
Wire Wire Line
	3900 5450 4850 5450
Wire Wire Line
	4200 5350 4200 5200
Wire Wire Line
	4200 5350 4850 5350
Wire Wire Line
	4500 5200 4500 5600
Wire Wire Line
	4850 5250 4500 5250
Wire Wire Line
	4500 4800 4850 4800
Wire Wire Line
	4200 4700 4200 4800
Wire Wire Line
	4200 4700 4850 4700
Wire Wire Line
	3900 4600 3900 4800
Wire Wire Line
	3900 4600 4850 4600
Connection ~ 14350 6200
Wire Wire Line
	14350 6200 14350 6450
Wire Wire Line
	14850 6200 14850 5900
Wire Wire Line
	14350 6200 14850 6200
Wire Wire Line
	15000 5700 15000 5600
Wire Wire Line
	14850 5700 15000 5700
Wire Wire Line
	13700 5700 13700 5450
Wire Wire Line
	13850 5700 13700 5700
Connection ~ 12650 2850
Wire Wire Line
	7750 6700 6350 6700
Wire Wire Line
	6350 6600 7750 6600
Connection ~ 7350 8150
Wire Wire Line
	7600 8150 7350 8150
Wire Wire Line
	7600 8250 7600 8150
Wire Wire Line
	7350 7900 7350 8500
Connection ~ 6600 8500
Connection ~ 6600 7900
Wire Wire Line
	6350 8500 6950 8500
Wire Wire Line
	6350 7900 6950 7900
Wire Wire Line
	6350 8000 6350 8500
Wire Wire Line
	8700 5900 8700 6000
Connection ~ 8150 5900
Wire Wire Line
	8150 5900 8300 5900
Wire Wire Line
	8250 7050 8250 7150
Wire Wire Line
	8150 5750 8150 6150
Wire Wire Line
	8500 3850 8500 3950
Connection ~ 1500 2950
Wire Wire Line
	1500 2900 1500 3000
Wire Wire Line
	950  2950 950  2900
Wire Wire Line
	950  2950 2050 2950
Wire Wire Line
	2050 2950 2050 2800
Connection ~ 950  2400
Wire Wire Line
	700  2400 1100 2400
Connection ~ 2050 2400
Wire Wire Line
	850  950  850  850 
Wire Wire Line
	2250 950  2250 850 
Connection ~ 2250 950 
Connection ~ 850  950 
Connection ~ 1400 1350
Wire Wire Line
	1400 1350 850  1350
Wire Wire Line
	1050 950  850  950 
Wire Wire Line
	1400 1350 1400 1450
Wire Wire Line
	2250 1350 2250 1450
Connection ~ 1900 950 
Connection ~ 1900 1450
Wire Wire Line
	1750 1450 1900 1450
Wire Wire Line
	1750 1100 1750 1450
Wire Wire Line
	1750 950  2250 950 
Wire Wire Line
	14550 2900 14450 2900
Wire Wire Line
	12550 3550 12550 5300
Wire Wire Line
	11650 3550 12550 3550
Wire Wire Line
	12350 2850 12350 3000
Connection ~ 13500 3550
Wire Wire Line
	13500 3550 13500 3300
Wire Wire Line
	14550 2800 14550 2900
Wire Wire Line
	13650 3350 13300 3350
Wire Wire Line
	13350 3750 13350 3950
Wire Wire Line
	13650 3750 13350 3750
Connection ~ 12950 3550
Wire Wire Line
	14450 4200 14450 4250
Wire Wire Line
	13350 3950 13300 3950
Wire Wire Line
	12950 3500 12950 3600
Wire Wire Line
	12950 4100 12950 4250
Wire Wire Line
	13500 2900 14050 2900
Connection ~ 14000 2900
Connection ~ 11300 2900
Wire Wire Line
	11250 2900 11800 2900
Wire Wire Line
	12350 4100 12350 4250
Wire Wire Line
	12350 3500 12350 3600
Wire Wire Line
	11950 3950 12000 3950
Wire Wire Line
	10850 4200 10850 4250
Connection ~ 12350 3550
Wire Wire Line
	11950 3750 11650 3750
Wire Wire Line
	11950 3750 11950 3950
Wire Wire Line
	11650 3350 12000 3350
Wire Wire Line
	10750 2850 10750 2900
Wire Wire Line
	11800 3300 11800 3550
Connection ~ 11800 3550
Wire Wire Line
	12350 2850 12950 2850
Wire Wire Line
	12950 2850 12950 3000
Wire Wire Line
	12750 3550 13650 3550
Wire Wire Line
	12750 3550 12750 4550
Wire Wire Line
	2050 2400 2050 2300
$Comp
L R R5
U 1 1
P 2050 6950
F 0 "R5" V 2130 6950 40  0000 C CNN
F 1 "10k" V 2057 6951 40  0000 C CNN
F 2 "~" V 1980 6950 30  0000 C CNN
F 3 "~" H 2050 6950 30  0000 C CNN
	1    2050 6950
	1    0    0    -1  
$EndComp
Text GLabel 2300 7400 2    60   Input ~ 0
GPIO_A
Text GLabel 2300 7300 2    60   Input ~ 0
GPIO_B
$Comp
L R R6
U 1 1
P 2200 6950
F 0 "R6" V 2280 6950 40  0000 C CNN
F 1 "10k" V 2207 6951 40  0000 C CNN
F 2 "~" V 2130 6950 30  0000 C CNN
F 3 "~" H 2200 6950 30  0000 C CNN
	1    2200 6950
	1    0    0    -1  
$EndComp
$Comp
L R R3
U 1 1
P 1900 6950
F 0 "R3" V 1980 6950 40  0000 C CNN
F 1 "10k" V 1907 6951 40  0000 C CNN
F 2 "~" V 1830 6950 30  0000 C CNN
F 3 "~" H 1900 6950 30  0000 C CNN
	1    1900 6950
	1    0    0    -1  
$EndComp
Wire Wire Line
	1900 7200 1900 7300
Connection ~ 1900 7300
Wire Wire Line
	2050 7200 2050 7400
Connection ~ 2050 7400
Wire Wire Line
	2200 7200 2200 7500
Connection ~ 2200 7500
$Comp
L +5V_protected #PWR050
U 1 1
P 2050 6600
F 0 "#PWR050" H 2050 6690 20  0001 C CNN
F 1 "+5V_protected" H 2050 6690 30  0000 C CNN
F 2 "" H 2050 6600 60  0000 C CNN
F 3 "" H 2050 6600 60  0000 C CNN
	1    2050 6600
	1    0    0    -1  
$EndComp
Wire Wire Line
	1900 6700 1900 6650
Wire Wire Line
	1900 6650 2200 6650
Wire Wire Line
	2200 6650 2200 6700
Wire Wire Line
	2050 6600 2050 6700
Connection ~ 2050 6650
$Comp
L CONN_6 P2
U 1 1
P 1000 5450
F 0 "P2" V 950 5450 60  0000 C CNN
F 1 "MOTOR" V 1050 5450 60  0000 C CNN
F 2 "~" H 1000 5450 60  0000 C CNN
F 3 "~" H 1000 5450 60  0000 C CNN
	1    1000 5450
	-1   0    0    1   
$EndComp
Wire Wire Line
	1350 5400 1850 5400
$Comp
L GND #PWR051
U 1 1
P 1850 5550
F 0 "#PWR051" H 1850 5550 30  0001 C CNN
F 1 "GND" H 1850 5480 30  0001 C CNN
F 2 "" H 1850 5550 60  0000 C CNN
F 3 "" H 1850 5550 60  0000 C CNN
	1    1850 5550
	1    0    0    -1  
$EndComp
Text GLabel 1400 5200 2    60   Input ~ 0
A
Text GLabel 1400 5300 2    60   Input ~ 0
B
Wire Wire Line
	1350 5200 1400 5200
Wire Wire Line
	1350 5300 1400 5300
Wire Wire Line
	1850 5550 1850 5500
Wire Wire Line
	1850 5500 1350 5500
$Comp
L CONN_1 P4
U 1 1
P 2600 5400
F 0 "P4" H 2680 5400 40  0000 L CNN
F 1 "CONN_1" H 2600 5455 30  0001 C CNN
F 2 "~" H 2600 5400 60  0000 C CNN
F 3 "~" H 2600 5400 60  0000 C CNN
	1    2600 5400
	-1   0    0    1   
$EndComp
$Comp
L CONN_1 P6
U 1 1
P 2600 5600
F 0 "P6" H 2680 5600 40  0000 L CNN
F 1 "CONN_1" H 2600 5655 30  0001 C CNN
F 2 "~" H 2600 5600 60  0000 C CNN
F 3 "~" H 2600 5600 60  0000 C CNN
	1    2600 5600
	-1   0    0    1   
$EndComp
NoConn ~ 6350 6000
Wire Wire Line
	8600 6350 8800 6350
Wire Wire Line
	8600 6650 8800 6650
$Comp
L LED D2
U 1 1
P 8500 3650
F 0 "D2" H 8500 3750 50  0000 C CNN
F 1 "LED" H 8500 3550 50  0000 C CNN
F 2 "~" H 8500 3650 60  0000 C CNN
F 3 "~" H 8500 3650 60  0000 C CNN
	1    8500 3650
	0    1    1    0   
$EndComp
Wire Wire Line
	8500 3400 8500 3450
Wire Wire Line
	6450 4700 6350 4700
Text GLabel 7600 6400 0    60   Input ~ 0
CAN_SPEED
Text GLabel 6450 4500 2    60   Input ~ 0
CAN_SPEED
Wire Wire Line
	7600 6400 7750 6400
NoConn ~ 6350 4300
NoConn ~ 6350 4400
Wire Wire Line
	8450 4550 8500 4550
Wire Wire Line
	8500 4550 8500 4450
$Comp
L CONN_7 P3
U 1 1
P 950 7200
F 0 "P3" V 920 7200 60  0000 C CNN
F 1 "GPIO" V 1020 7200 60  0000 C CNN
F 2 "~" H 950 7200 60  0000 C CNN
F 3 "~" H 950 7200 60  0000 C CNN
	1    950  7200
	-1   0    0    1   
$EndComp
$Comp
L GND #PWR052
U 1 1
P 1500 7050
F 0 "#PWR052" H 1500 7050 30  0001 C CNN
F 1 "GND" H 1500 6980 30  0001 C CNN
F 2 "" H 1500 7050 60  0000 C CNN
F 3 "" H 1500 7050 60  0000 C CNN
	1    1500 7050
	1    0    0    -1  
$EndComp
Wire Wire Line
	1500 7050 1500 7000
Wire Wire Line
	1500 7000 1300 7000
Connection ~ 12750 5150
Wire Wire Line
	14850 5500 14850 5150
Wire Wire Line
	14850 5150 12750 5150
Wire Wire Line
	13850 5500 13850 4500
Wire Wire Line
	13850 4500 12750 4500
Connection ~ 12750 4500
Wire Wire Line
	1400 7100 1400 6950
Wire Wire Line
	1350 7200 1300 7200
$Comp
L C C19
U 1 1
P 10150 2450
F 0 "C19" H 10150 2550 40  0000 L CNN
F 1 "100nF (DNP)" V 10300 2350 40  0000 L CNN
F 2 "~" H 10188 2300 30  0000 C CNN
F 3 "~" H 10150 2450 60  0000 C CNN
	1    10150 2450
	-1   0    0    1   
$EndComp
$Comp
L +9V #PWR053
U 1 1
P 10150 2200
F 0 "#PWR053" H 10150 2170 20  0001 C CNN
F 1 "+9V" H 10150 2310 30  0000 C CNN
F 2 "" H 10150 2200 60  0000 C CNN
F 3 "" H 10150 2200 60  0000 C CNN
	1    10150 2200
	1    0    0    -1  
$EndComp
$Comp
L GND #PWR054
U 1 1
P 10150 2750
F 0 "#PWR054" H 10150 2750 30  0001 C CNN
F 1 "GND" H 10150 2680 30  0001 C CNN
F 2 "" H 10150 2750 60  0000 C CNN
F 3 "" H 10150 2750 60  0000 C CNN
	1    10150 2750
	1    0    0    -1  
$EndComp
Wire Wire Line
	10150 2200 10150 2250
Wire Wire Line
	10150 2650 10150 2750
Text Notes 4350 1700 0    40   ~ 0
[Uin (max) = 16.8V, Uadc max = 3.3V]\nGain K = R13/R12+R13 = 0.1525 (-> 21.5V abs. max)\nFc = 1/K*R12*C18*2pi = 1kHz
Text Notes 2900 5450 0    60   ~ 0
3s-4s Lipo\n(9-16.8V)
Text Notes 2350 1000 0    60   ~ 0
8.6V
$EndSCHEMATC
